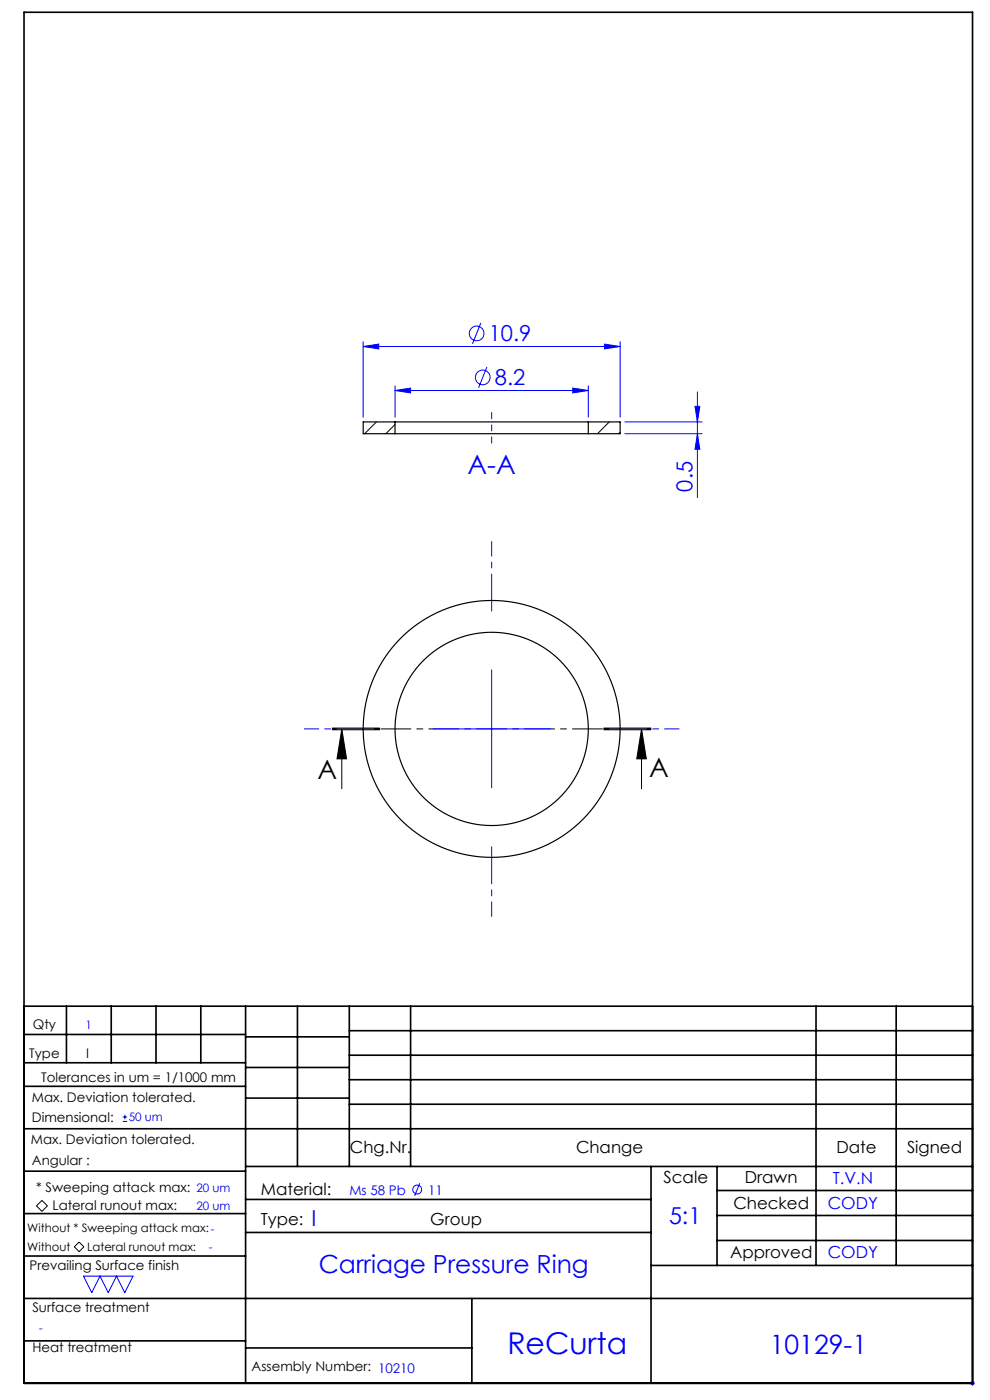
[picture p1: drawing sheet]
<svg xmlns="http://www.w3.org/2000/svg" width="210mm" height="297mm" viewBox="0 0 210 297" stroke-linecap="round" stroke-linejoin="round" font-family="sans-serif">
<g fill="none" stroke="#00f" stroke-width=".21">
<path d="M77 73.5l3.3-.5v1zM77 72.5v16M77 73.5h54.5M102 68.5l-1.8 4.5M103.3 77.8l-1.8 4.5M128.2 73l3.3 .5-3.3 .5zM131.5 72.5v16M83.8 82.8l3.3-.5v1.1zM83.8 81.8v6.7M83.8 82.8h41M121.5 82.3l3.3 .5-3.3 .6zM124.8 81.8v6.7"/>
<path d="M132.5 89.5h16.4M132.5 92h16.4M147.4 86.2h1l-.5 3.3zM147.9 92l.5 3.3h-1zM147.9 83.2v22.4M91.8 154.6h25M104.3 142.1v25M26 237.9h1M26 237h1M26.5 236.5v.9M89 251l-1 2.7M17.7 270.7h10.5l-1.7 3.5-1.8-3.5-1.7 3.5-1.8-3.5-1.7 3.5z"/>
<path d="M205.8 293.5h1M205.9 293.1l.7 .7M206.3 293v1M206.6 293.1l-.7 .7"/>
<circle cx="101.1" cy="70.7" r="1.56"/>
<circle cx="102.4" cy="80.1" r="1.56"/>
<circle cx="88.5" cy="252.4" r=".94"/>
</g>
<path d="M70.5 154.8h10zM70.5 154.6h10M70.5 154.5h10M72.5 154.6l1 6.4h-2zM72.5 154.6v12.7M128.1 154.6h10M128.1 154.5h10M128.1 154.8h10M136.1 154.6l1 6.4h-2zM136.1 154.6v12.7M8.9 254.7l1.2 1.1-1.2 1.2-1.2-1.2zM15.8 264.5l1-1 1 1-1 1z" fill="none" stroke="#000" stroke-width=".21"/>
<path d="M138.1 154.6h-67.6" fill="none" stroke="#000" stroke-width=".21" stroke-dasharray="6.3 1.3 1.3 1.3" stroke-dashoffset="-.1"/>
<path d="M104.3 129.6v-14.7M79.3 154.6h-14.8M129.3 154.6h14.7M104.3 179.6v14.8" fill="none" stroke="#00f" stroke-width=".21" stroke-dasharray="15.2 1.3 1.3 1.3" stroke-dashoffset="7.4"/>
<path d="M104.3 87.5v6.5" fill="none" stroke="#00f" stroke-width=".21" stroke-dasharray="15.2 1.3 1.3 1.3" stroke-dashoffset="13.9"/>
<g fill="none" stroke="#000" stroke-width=".35">
<path d="M5.1 2.6h201.2v290.9h-201.2zM5.1 213.5h201.2M5.1 219.5h47M14.1 213.5v12M23.6 213.5v12M33.1 213.5v12M42.6 213.5v12M52.1 213.5v80M52.1 220h22M63.1 213.5v34M74.1 218.7h132.2M74.1 213.5v34"/>
<path d="M87.1 213.5v34M173.1 213.5v55M190.1 213.5v55M5.1 239.5h201.2M5.1 230.5h47M5.1 225.5h47M52.1 226.5h22M52.1 233h22M74.1 223.9h132.2M74.1 229.1h132.2M74.1 234.3h132.2M5.1 257.5h47"/>
<path d="M5.1 248.5h47M52.1 247.5h154.2M52.1 254.5h86M138.1 247.5v46M152.1 247.5v21M152.1 252.6h54.2M152.1 257.9h54.2M5.1 275.5h201.2M5.1 266.5h47M52.1 261.5h86M100.1 275.5v18M138.1 268.5h68.2"/>
<path d="M152.1 263.2h54.2M5.1 284.5h47M52.1 286h48"/>
</g>
<path d="M136.1 154.6l1 6.4h-2zM72.5 154.6l1 6.4h-2z" fill="#000"/>
<g fill="#00f">
<path d="M77 73.5l3.3-.5v1zM128.2 73l3.3 .5-3.3 .5zM83.8 82.8l3.3-.5v1.1zM121.5 82.3l3.3 .5-3.3 .6z"/>
<path d="M147.4 86.2h1l-.5 3.3zM147.9 92l.5 3.3h-1z"/>
</g>
<g fill="none" stroke="#000" stroke-width=".25">
<path d="M83.8 92h41M83.8 89.5h41M83.8 89.5v2.5M83.8 89.5h-6.8v2.5h6.8M124.8 89.5h6.7v2.5h-6.7M124.8 89.5v2.5"/>
<circle cx="104.3" cy="154.6" r="20.5"/>
<circle cx="104.3" cy="154.6" r="27.2"/>
</g>
<path d="M79.9 89.5l-2.5 2.5M83.8 90.1l-2 1.9M129.2 89.5l-2.5 2.5M131.5 91.7l-.3 .3" fill="none" stroke="#000" stroke-width=".21"/>
<text font-size="6.3" fill="#00f" x="107.6" y="287.3">ReCurta</text>
<g font-size="5.6" fill="#00f">
<text x="99.2" y="100.5">A-A</text>
<text x="163.3" y="287.2">10129-1</text>
</g>
<g font-size="5.6">
<text x="67.3" y="165.2">A</text>
<text x="137.7" y="164.8">A</text>
</g>
<text font-size="5.3" fill="#00f" x="67.6" y="270.1">Carriage Pressure Ring</text>
<text font-size="4.9" fill="#00f" x="141.9" y="259.7">5:1</text>
<g font-size="4.7" fill="#00f">
<text x="103.7" y="72.4">10.9</text>
<text x="105" y="81.8">8.2</text>
<text x="146.9" y="104.3" transform="rotate(-90 146.9 104.3)">0.5</text>
<text x="66.1" y="260">I</text>
</g>
<g font-size="3.5">
<text x="74.2" y="244.7">Chg.Nr.</text>
<text x="122.2" y="244.7">Change</text>
<text x="177.4" y="244.7">Date</text>
<text x="192.4" y="244.7">Signed</text>
<text x="140.8" y="250.9">Scale</text>
<text x="158" y="250.9">Drawn</text>
<text x="55.3" y="253.5">Material:</text>
<text x="155.6" y="256.4">Checked</text>
<text x="55.3" y="259.8">Type:</text>
<text x="91.3" y="259.8">Group</text>
<text x="154.9" y="266.9">Approved</text>
</g>
<g font-size="3.5" fill="#00f">
<text x="176.6" y="251.1">T.V.N</text>
<text x="175.6" y="256.6">CODY</text>
<text x="175.6" y="267">CODY</text>
</g>
<g font-size="2.8">
<text x="7" y="218.4">Qty</text>
<text x="6.2" y="224.5">Type</text>
<text x="18.2" y="224.5">I</text>
<text x="6.8" y="233.7">Max. Deviation tolerated.</text>
<text x="8.8" y="229.4">Tolerances in um = 1/1000 mm</text>
<text x="6.8" y="238.1">Dimensional:</text>
<text x="6.6" y="242.8">Max. Deviation tolerated.</text>
<text x="6.8" y="247.1">Angular :</text>
<text x="7.6" y="252.9">* Sweeping attack max:</text>
<text x="11.2" y="256.7">Lateral runout max:</text>
<text x="6.3" y="269.5">Prevailing Surface finish</text>
<text x="6.9" y="278.3">Surface treatment</text>
<text x="6.9" y="286.7">Heat treatment</text>
<text x="53.4" y="290.9">Assembly Number: 10210</text>
</g>
<g font-size="2.8" fill="#00f">
<text x="74.1" y="253.4">Ms 58 Pb</text>
<text x="90.8" y="253.4">11</text>
</g>
<g font-size="2.5" fill="#00f">
<text x="18.1" y="218.3">1</text>
<text x="27.3" y="237.9">50 um</text>
<text x="41.7" y="252.9">20 um</text>
<text x="41.7" y="256.6">20 um</text>
<text x="44.3" y="265.3">-</text>
<text x="8.3" y="282.6">-</text>
</g>
<g font-size="2.5">
<text x="5.8" y="261.4">Without * Sweeping attack max:-</text>
<text x="5.8" y="265.4">Without</text>
<text x="18.5" y="265.3">Lateral runout max:</text>
</g>
</svg>
